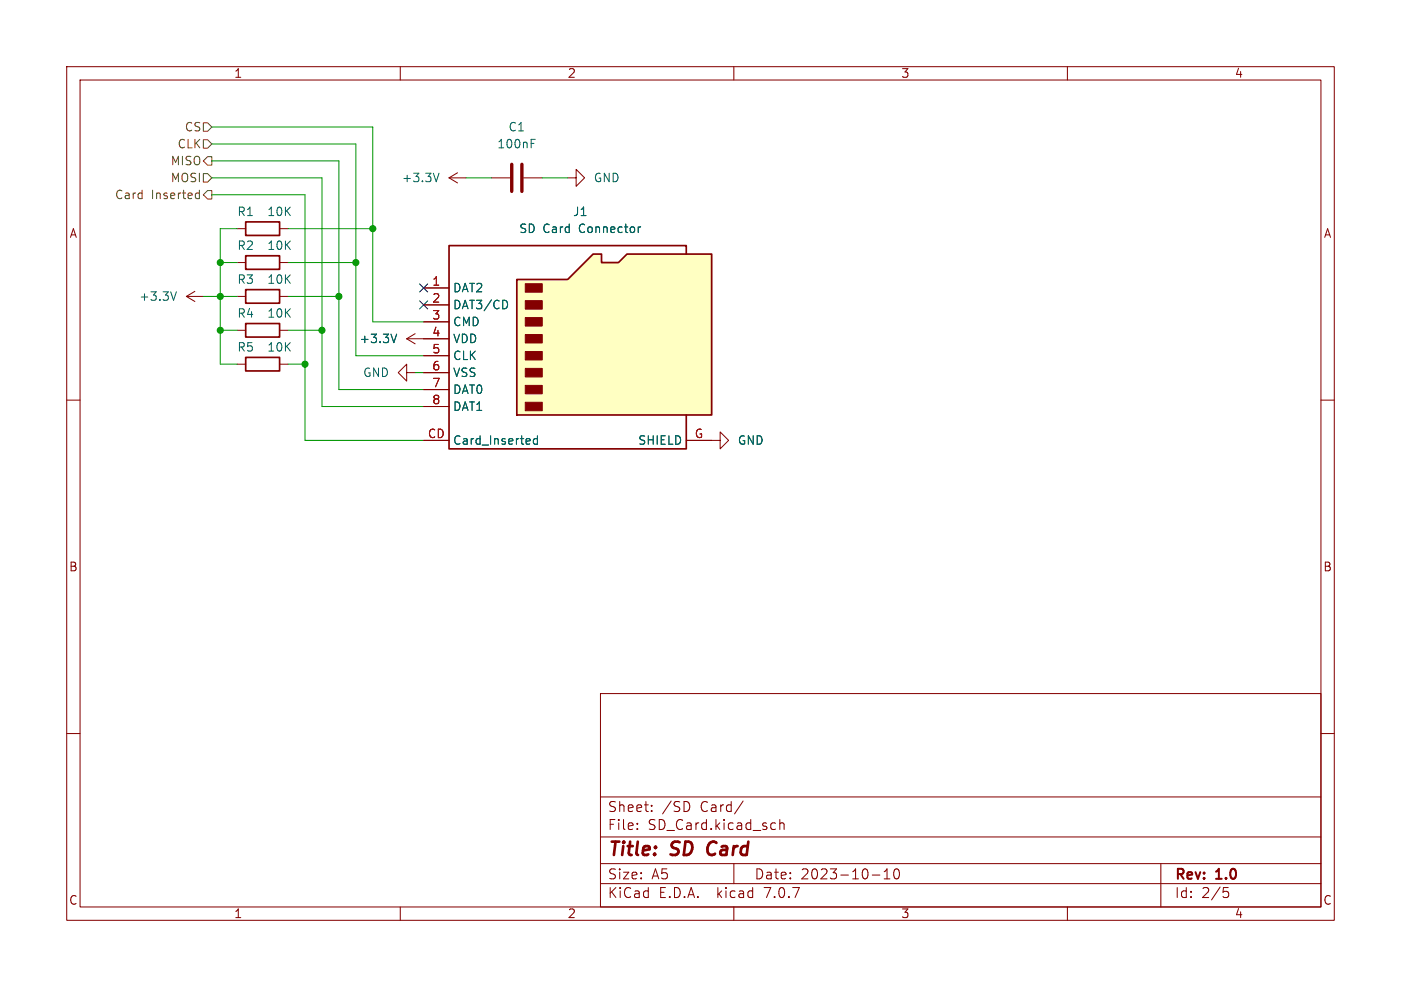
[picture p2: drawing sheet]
<svg xmlns="http://www.w3.org/2000/svg" width="210mm" height="148mm" viewBox="0 0 210 148" stroke-linecap="round" stroke-linejoin="round" font-family="sans-serif">
<g fill="none" stroke="#840000" stroke-width=".15">
<path d="M10 10h190v128h-190zM12 12h186v124h-186zM60 10v2M110 10v2M160 10v2M35.6 34.3h1.2M35.6 39.4h1.2M41.9 34.3h1.3M41.9 39.4h1.3M67.3 26.7h2.5M67.3 26.7l1.3 .7M68.6 25.9l-1.3 .8"/>
<path d="M73.7 26.7h2.8M78.5 26.7h2.8M85.1 26.7h1.3v-1.3l1.2 1.3-1.2 1.2v-1.2M10 60h2M27.9 44.5h2.6M27.9 44.5l1.3 .7M29.2 43.7l-1.3 .8M35.6 49.5h1.2M35.6 44.5h1.2M35.6 54.6h1.2M41.9 49.5h1.3M41.9 44.5h1.3"/>
<path d="M41.9 54.6h1.3M61 55.9v-1.3l-1.3 1.3 1.3 1.3v-1.3h1.2M61 50.8l1.2 .8M61 50.8h2.5M62.2 50l-1.2 .8M198 60h2M106.7 66h1.2v-1.2l1.3 1.2-1.3 1.3v-1.3M10 110h2M90 104h108v32h-108zM90 119.5h108M198 110h2M60 136v2"/>
<path d="M90 132.5h108M90 129.5h108M90 125.5h108M95.5 124.2v.2M95.5 123.5v.1M97.7 121.5v.2M97.7 120.8v.1M103.3 120.5v.8M110 136v2M110 129.5v3M111.4 120.1l-1.3 1.9M116.1 123.4l.2 .1"/>
<path d="M116.3 124.3l-.2 .1M116.9 122.9v1.5M116.9 123.5a.37 .37 0 0 1 .6 .1v.8M130.8 131.2h1.1M132.5 131.8h.9M132.5 130.7l.5-.4v1.5M134.2 130.4l.3-.1a.94 .94 0 0 1 0 1.5h-.2a1 1 0 0 1-.1-1.4zM160 136v2M174 129.5v6.5M183.4 133.1h.7M183.5 133.7h.4l.3 .2v.4l-.2 .2-.5 .1"/>
</g>
<path d="M106.3 126.5a1.27 1.27 0 0 0 0 1.6" fill="none" stroke="#840000" stroke-width=".4"/>
<path d="M36.8 33.3h5.1v2h-5.1zM36.8 38.4h5.1v2h-5.1zM36.8 48.5h5.1v2h-5.1zM36.8 43.4h5.1v2.1h-5.1zM36.8 53.6h5.1v2h-5.1z" fill="none" stroke="#840000" stroke-width=".25"/>
<path d="M76.7 24.6v4.1M78.2 24.6v4.1" fill="none" stroke="#840000" stroke-width=".51"/>
<path d="M65.8 26l-.4 1.2M79.6 21.5h.4M79.6 20.9h.6M26.4 43.8l-.4 1.2M59.5 50.1l-.5 1.3" fill="none" stroke="#006464" stroke-width=".15"/>
<path d="M77.5 41.9h7.6l3.8-3.8h1.3v1.3h2.5l1.3-1.3h12.7v24.1h-29.2z" fill="#ffffc2"/>
<g fill="#840000" stroke="#840000" stroke-width=".15">
<path d="M78.7 60.3h2.6v1.3h-2.6z"/>
<path d="M78.7 57.8h2.6v1.3h-2.6z"/>
<path d="M78.7 55.2h2.6v1.3h-2.6z"/>
<path d="M78.7 52.7h2.6v1.3h-2.6z"/>
<path d="M78.7 50.2h2.6v1.2h-2.6z"/>
<path d="M78.7 47.6h2.6v1.3h-2.6z"/>
<path d="M78.7 45.1h2.6v1.3h-2.6z"/>
<path d="M78.7 42.5h2.6v1.3h-2.6z"/>
</g>
<path d="M102.9 38.1v-1.3h-35.6v30.5h35.6v-5.1M77.5 41.9h7.6l3.8-3.8h1.3v1.3h2.5l1.3-1.3h12.7v24.1h-29.2z" fill="none" stroke="#840000" stroke-width=".25"/>
<path d="M63.5 43.2h3.8M63.5 45.7h3.8M63.5 48.3h3.8M63.5 50.8h3.8M63.5 53.3h3.8M63.5 55.9h3.8M63.5 58.4h3.8M63.5 61h3.8M63.5 66h3.8M102.9 66h3.8" fill="none" stroke="#840000" stroke-width=".15"/>
<path d="M96 34l-.2 .1-.1 .2M59.5 50.1l-.5 1.3M75.8 45.1l.3 .5-.1 .4-.2 .2M80.6 65.3v1.3M80.6 65.8h-.4l-.2 .2v.4l.1 .2h.5" fill="none" stroke="#006464" stroke-width=".15"/>
<path d="M30.5 18.4h.6l.6 .7-.6 .6h-.6zM29.5 28.9l.4 .1M29.9 28.5v1.3M29.9 29.7l-.4 .1M30.5 24.1l.6-.6h.6v1.3h-.6zM30.5 21h.6l.6 .6-.6 .6h-.6zM30.5 26h.6l.6 .7-.6 .6h-.6zM31.1 28.6h.6v1.2h-.6l-.6-.6z" fill="none" stroke="#725600" stroke-width=".15"/>
<g fill="none" stroke="#009600" stroke-width=".15">
<path d="M31.7 19.1h24.2v29.2h7.6M31.7 26.7h16.6v34.3h15.2M31.7 21.6h21.6v31.7h10.2M31.7 29.2h14v36.8h17.8M31.7 24.1h19.1v34.3h12.7M33 39.4h2.6M35.6 34.3h-2.6v20.3h2.6M43.2 34.3h12.7M43.2 39.4h10.1M69.8 26.7h3.9M81.3 26.7h3.8M30.5 44.5h5.1"/>
<path d="M33 49.5h2.6M43.2 44.5h7.6M43.2 54.6h2.5M43.2 49.5h5.1M62.2 55.9h1.3"/>
</g>
<path d="M62.9 45.1l1.2 1.2M62.9 42.6l1.2 1.2M64.1 45.1l-1.2 1.2M64.1 42.6l-1.2 1.2" fill="none" stroke="#000084" stroke-width=".15"/>
<g fill="#009600" stroke="#009600" stroke-width=".15">
<circle cx="48.3" cy="49.5" r=".46"/>
<circle cx="45.7" cy="54.6" r=".46"/>
<circle cx="50.8" cy="44.5" r=".46"/>
<circle cx="55.9" cy="34.3" r=".46"/>
<circle cx="53.3" cy="39.4" r=".46"/>
<circle cx="33" cy="49.5" r=".46"/>
<circle cx="33" cy="39.4" r=".46"/>
<circle cx="33" cy="44.5" r=".46"/>
</g>
<g font-size="2.8" fill="#840000">
<text x="91" y="128.9">Title:</text>
<text x="100.7" y="128.9">SD</text>
<text x="106.9" y="128.9">Card</text>
</g>
<g font-size="2.1" fill="#840000">
<text x="91" y="124.7">File:</text>
<text x="91" y="122">Sheet:</text>
<text x="97.1" y="124.7">SD_Card.kicad_sch</text>
<text x="99.2" y="122">/SD</text>
<text x="105" y="122">Card/</text>
<text x="91" y="134.9">KiCad</text>
<text x="91" y="132.1">Size:</text>
<text x="97.7" y="132.1">A5</text>
<text x="98.7" y="134.9">E.D.A.</text>
<text x="107.6" y="134.9">kicad</text>
<text x="113" y="132.1">Date:</text>
<text x="114.9" y="134.9">7.0.7</text>
<text x="120" y="132.1">2023-10-10</text>
<text x="176" y="132.3">Rev:</text>
<text x="176" y="134.9">Id:</text>
<text x="180.1" y="134.9">2/5</text>
<text x="182.4" y="132.3">1.0</text>
</g>
<g font-size="1.8" fill="#840000">
<text x="35" y="11.9">1</text>
<text x="85" y="11.9">2</text>
<text x="135" y="11.9">3</text>
<text x="185" y="11.9">4</text>
<text x="10.3" y="35.9">A</text>
<text x="198.4" y="35.9">A</text>
<text x="10.3" y="85.9">B</text>
<text x="198.3" y="85.9">B</text>
<text x="10.3" y="135.9">C</text>
<text x="35" y="137.9">1</text>
<text x="85" y="137.9">2</text>
<text x="135" y="137.9">3</text>
<text x="185" y="137.9">4</text>
<text x="198.3" y="135.9">C</text>
</g>
<g font-size="1.8" fill="#725600">
<text x="26.5" y="22.5">CLK</text>
<text x="27.6" y="19.9">CS</text>
<text x="25.5" y="25">MISO</text>
<text x="25.5" y="27.5">MOSI</text>
<text x="17.1" y="30.1">Card</text>
<text x="22.7" y="30.1">Inserted</text>
</g>
<g font-size="1.8" fill="#006464">
<text x="74.4" y="22.5">100nF</text>
<text x="76.1" y="19.9">C1</text>
<text x="60.1" y="27.5">+3.3V</text>
<text x="88.9" y="27.5">GND</text>
<text x="35.5" y="32.6">R1</text>
<text x="40" y="32.6">10K</text>
<text x="77.7" y="35.2">SD Card</text>
<text x="85.8" y="32.6">J1</text>
<text x="86.9" y="35.2">Connector</text>
<text x="35.5" y="37.7">R2</text>
<text x="40" y="37.7">10K</text>
<text x="20.8" y="45.3">+3.3V</text>
<text x="35.5" y="47.9">R4</text>
<text x="35.5" y="42.8">R3</text>
<text x="40" y="47.9">10K</text>
<text x="40" y="42.8">10K</text>
<text x="67.8" y="44">DAT2</text>
<text x="67.8" y="46.6">DAT3/CD</text>
<text x="35.5" y="52.9">R5</text>
<text x="40" y="52.9">10K</text>
<text x="53.8" y="51.7">+3.3V</text>
<text x="67.8" y="49.1">CMD</text>
<text x="67.8" y="51.7">VDD</text>
<text x="54.3" y="56.7">GND</text>
<text x="67.8" y="54.2">CLK</text>
<text x="67.8" y="56.7">VSS</text>
<text x="67.8" y="59.3">DAT0</text>
<text x="67.8" y="61.8">DAT1</text>
<text x="67.8" y="66.9">Card_Inserted</text>
<text x="95.6" y="66.9">SHIELD</text>
<text x="110.5" y="66.9">GND</text>
</g>
<g font-size="1.8" fill="#a90000">
<text x="64.7" y="42.9">1</text>
<text x="64.7" y="45.5">2</text>
<text x="64.7" y="48">3</text>
<text x="64.7" y="50.5">4</text>
<text x="64.7" y="53.1">5</text>
<text x="64.7" y="55.6">6</text>
<text x="64.7" y="58.2">7</text>
<text x="64" y="65.8">CD</text>
<text x="64.7" y="60.7">8</text>
<text x="104" y="65.8">G</text>
</g>
</svg>
